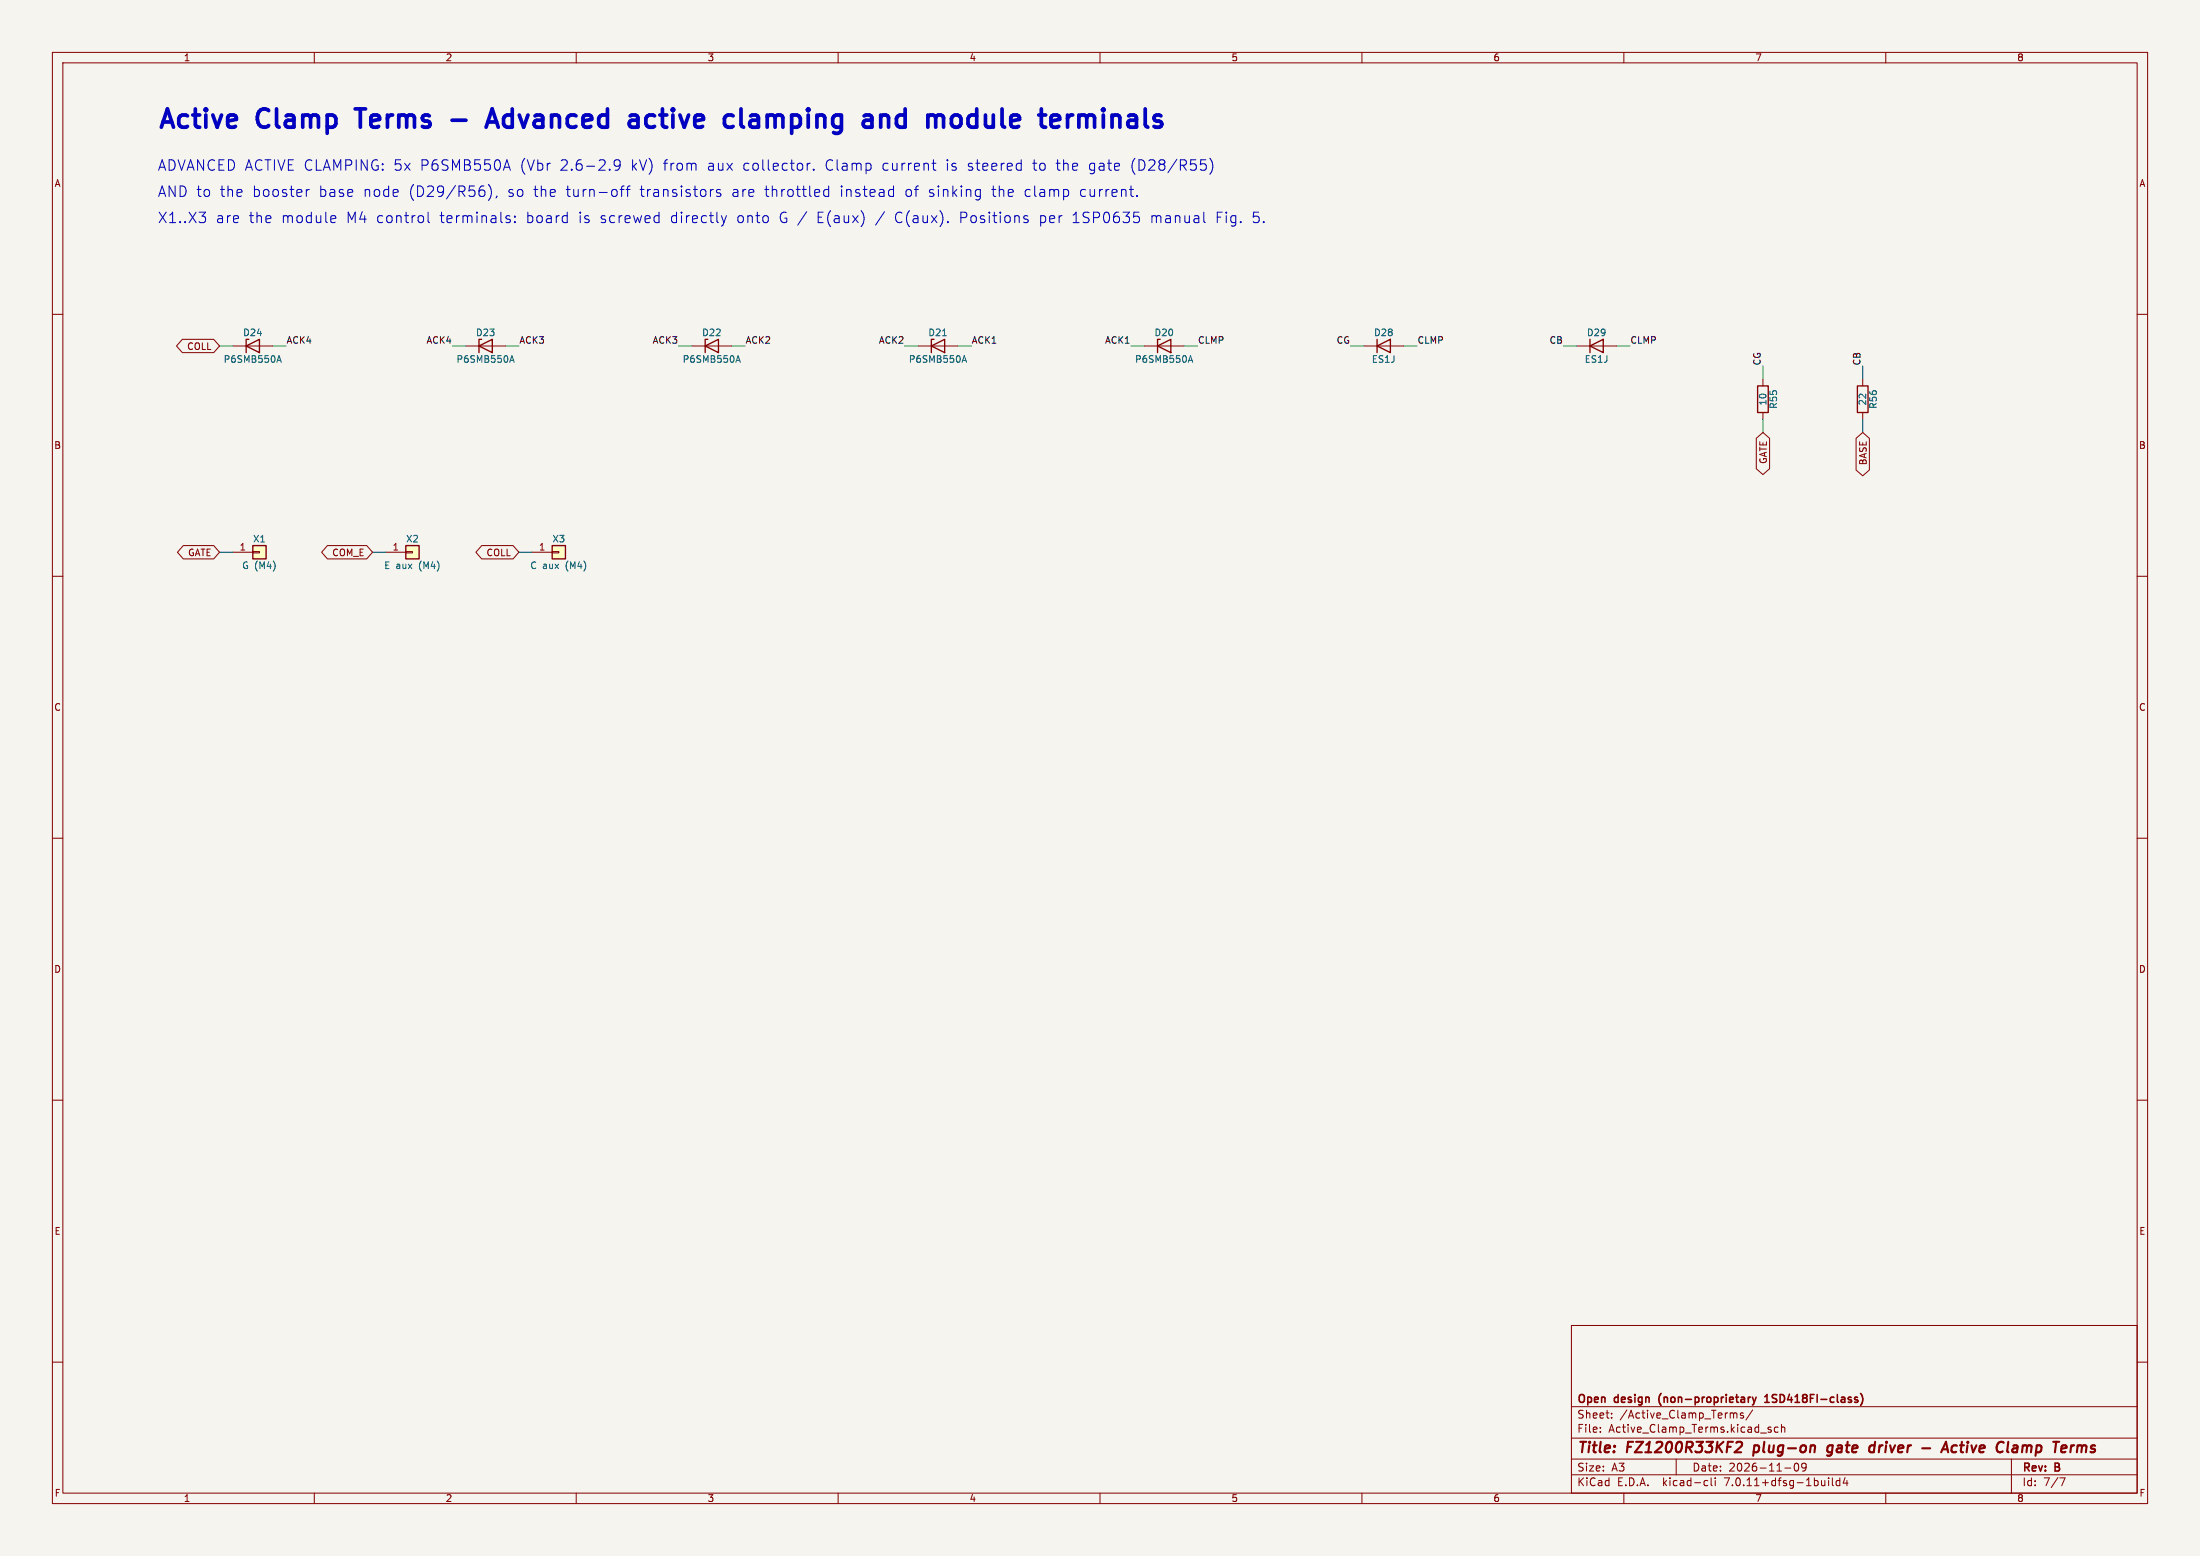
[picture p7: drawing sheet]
<svg xmlns="http://www.w3.org/2000/svg" width="420mm" height="297mm" viewBox="0 0 420 297" stroke-linecap="round" stroke-linejoin="round" font-family="sans-serif">
<path d="M0 0h420v297h-420z" fill="#f5f4ef" stroke="#f5f4ef" stroke-width=".19"/>
<g fill="none" stroke="#840000" stroke-width=".19">
<path d="M10 10h400v277h-400zM12 12h396v273h-396zM60 10v2M110 10v2M160 10v2M210 10v2M260 10v2M310 10v2M360 10v2M10 60h2M408 60h2M34.8 64.8h6l1.1 1.2-1.1 1.3h-6l-1.1-1.3z"/>
<path d="M44.4 66h7.7M88.9 66h7.6M132.1 66h7.6M175.3 66h7.6M218.4 66h7.7M260.3 66h7.7M301 66h7.6M336.5 72.4v1.3M336.5 78.7v1.3M355.6 72.4v1.3M355.6 78.7v1.3M335.3 83.7l1.2-1.1 1.3 1.1v5.8l-1.3 1.1-1.2-1.1z"/>
<path d="M354.3 83.7l1.3-1.1 1.3 1.1v6l-1.3 1.1-1.3-1.1zM10 110h2M35 104.1h5.8l1.1 1.3-1.1 1.3h-5.8l-1.1-1.3zM44.4 105.4h3.9M48.3 105.3h1.2v.2h-1.2zM62.5 104.1h7.5l1.1 1.3-1.1 1.3h-7.5l-1.1-1.3zM73.7 105.4h3.8M77.5 105.3h1.2v.2h-1.2zM92 104.1h5.9l1.2 1.3-1.2 1.3h-5.9l-1.2-1.3zM101.6 105.4h3.8M105.4 105.3h1.3v.2h-1.3zM408 110h2"/>
<path d="M10 160h2M408 160h2M10 210h2M408 210h2M10 260h2M300 253h108v32h-108zM408 260h2M300 278.5h108M300 274.5h108M300 268.5h108M305.5 273.2v.2M305.5 272.5v.1"/>
<path d="M307.7 270.5v.2M307.7 269.8v.1M320 278.5v3M331 269.8h.5l.1 .9M332.8 269.8l-.4-.1-.2 .2 .1 .2 .5 .2v.3h-.6M334.6 269.1l-1.3 1.9M338.1 272.5l-.4-.1-.2 .2 .1 .2 .5 .2v.3h-.6M339.4 272.5l-.4-.1-.3 .3 .2 .6h.5M340.1 272.5l.2-.1 .4 .1v.9M340.1 271.9v1.5M342.7 279.4a.81 .81 0 0 0 .3 1.4l.2-.2 .2-.4-.2-.8M344 279.4l-.1 .5 .2 .2 .4 .1 .3-.3"/>
<path d="M344.7 279.4a.99 .99 0 0 1-.3 1.4h-.3M384 278.5v6.5M60 285v2M110 285v2M160 285v2M210 285v2M260 285v2M300 281.5h108M310 285v2M325.6 282.6l.4 .1M326 283.5l-.4 .1M326.7 282.1v1.3l.2 .2"/>
<path d="M327.4 282.1v.1M327.4 282.6v1M340.7 280.2h1.2M349.1 282.1v.1M349.1 282.6v1M349.8 282.1v1.3l.2 .2M351.2 282.7l-.4-.1-.3 .3 .2 .6h.5M351.2 282.1v1.5M352.2 282l-.3 1.1h.9M352.6 282.6v1M360 285v2M393.2 282.1h1l-.6 1.5"/>
</g>
<g fill="none" stroke="#840000" stroke-width=".4">
<path d="M331.6 275.3l.7-.1 .2 .2 .1 .4-.2 .3-1.3 1.1h1.3M334.9 275.9l-.2 2M349.7 277.5a.6 .6 0 0 1-.9 .3M349.7 275.9a.66 .66 0 0 0-.8 .4l-.1 .5 .2 .3h.7M357.3 275.9l.6 .1M357.7 277.1l-.6 .1M358 275.2l-.3 2M367 276.4h1.5M370.6 277.2l.9-2 .4 2M373.6 276a.66 .66 0 0 0-1 .3l-.1 .5 .2 .3h.7M384.2 277.1h.9M384.3 276h.8l-.1 1.2"/>
<path d="M385.2 276.3l-.9 .2M396 275.9l-.4 .1M396.6 275.9l-.1 1.3M397.2 275.9l-.6 .2"/>
</g>
<path d="M334.5 266.7l.4 1M334.9 267.7l-.4 .5M335.3 266.7l-.4 1M336.9 267.7h.9M336.9 266.6l.4-.4v1.5M355.2 266a1.72 1.72 0 0 1 0 2.3" fill="none" stroke="#840000" stroke-width=".3"/>
<g fill="none" stroke="#840000" stroke-width=".25">
<path d="M47 66l2.5-1.2v2.5zM47.5 64.8h-.5v2.5M91.4 66l2.6-1.2v2.5zM91.9 64.8h-.5v2.5M134.6 66l2.6-1.2v2.5zM135.1 64.8h-.5v2.5M177.8 66l2.5-1.2v2.5zM178.3 64.8h-.5v2.5M221 66l2.5-1.2v2.5zM221.5 64.8h-.5v2.5M262.9 66l2.5-1.2v2.5zM262.9 64.8v2.5"/>
<path d="M303.5 66l2.6-1.2v2.5zM303.5 64.8v2.5M335.5 73.7h2.1v5h-2.1zM354.6 73.7h2v5h-2zM48.3 104.1h2.5v2.6h-2.5zM77.5 104.1h2.5v2.6h-2.5zM105.4 104.1h2.5v2.6h-2.5z"/>
</g>
<path d="M53 68.8h.6M53.3 67.9l.4 1.3M97.4 68.8h.6M97.7 67.9l.5 1.3M140.6 68.8h.6M140.9 67.9l.4 1.3M179.9 64.1h.8M183.8 68.8h.6M184.1 67.9l.4 1.3M227 68.8h.6M227.3 67.9l.4 1.3" fill="none" stroke="#006464" stroke-width=".19"/>
<g fill="#ffffc2" stroke="#ffffc2" stroke-width=".19">
<path d="M77.5 104.1h2.5v2.6h-2.5z"/>
<path d="M105.4 104.1h2.5v2.6h-2.5z"/>
<path d="M48.3 104.1h2.5v2.6h-2.5z"/>
</g>
<g fill="none" stroke="#0000c2" stroke-width=".7">
<path d="M67.8 20.8h2M86.3 23h2.7M92.8 24.3l1.2-3.5 1.1 3.5M93.1 23.3h1.7M124.6 22h-.6l-.4 .1-.3 .5v1l.2 .4 .5 .3h.6M141.5 20.8v3l.1 .3 .4 .2M144.3 22h-.7l-.3 .1M144.5 23h-.9a.69 .69 0 0 0-.5 .6 .69 .69 0 0 0 .5 .7h.9M168.3 22.1l.3-.1h.5l.4 .1 .1 .4v1.8M172.5 22h-.7l-.3 .1-.4 .5v1l.2 .4 .5 .3h.7M186.1 22h-.6l-.4 .1-.3 .5v1l.2 .4 .5 .3h.6M206 22.3a.87 .87 0 0 1 1.5 .2"/>
<path d="M206 22v2.3M207.5 22.5v1.8M208.5 22h-.5l-.4 .1-.1 .4"/>
</g>
<g fill="none" stroke="#0000c2" stroke-width=".19">
<path d="M58.5 36.2v1.3M59.1 36.2l-.4 .1-.2 .2M92.5 36.4v.9M93.2 35.2a2.29 2.29 0 0 1 0 3.1M94.9 37.4l-.2 .4M96.3 31.9h.9M96.8 30.5l.6 2M118.4 36.2h.7M118.4 31.4l-.4 .3-.6-.1-.2-.2v-.5l.2-.3 .6-.1 .3 .2a1.32 1.32 0 0 1-.5 1.8h-.4M119.1 35.5l-.3 .1-.1 .2v1.7M119.5 36.2h.8M120.3 35.5l-.4 .1-.1 .2v1.7"/>
<path d="M137.5 36.3l-.4-.1-.3 .2 .1 .3 .6 .2v.5l-.2 .1-.5-.1M154.1 31.2v1.3M154.7 31.2l-.4 .1-.2 .2M155.3 32.3v.2M157.2 37.1l.4 .4 .6-.1M158.2 36.3l-.6-.1-.4 .3M158.2 35.5v2M177.9 31.2h.8M178.3 32.4l.4 .1M217.1 37.3v.2M229.2 30.5h1M230.1 31.4l.2 .2v.5l-.2 .3"/>
<path d="M231 30.2a2.29 2.29 0 0 1 0 3.1M38 40.5h1.2l-.6 .8M39.1 41.5v.8M63.4 41.2l.6 .1 .1 .3-1 .2M64 42.4l-.6 .1M81.7 40.5v1.7l.3 .3M96.9 41.8l.4 .1 .1 .3-.3 .3h-.3M96.9 41.2l.4 .1M98.3 42.3v.2M98.3 41.3v.2M137.7 41.2l.5 1.3M138.2 42.5l-.2 .5"/>
<path d="M138.7 41.2l-.5 1.3M196 41.8l.3 .3-.1 .3-.2 .1M196 41.2l.2 .1"/>
</g>
<g fill="none" stroke="#009600" stroke-width=".19">
<path d="M41.9 66h2.5M52.1 66h2.5M86.4 66h2.5M96.5 66h2.6M129.5 66h2.6M139.7 66h2.5M172.7 66h2.6M182.9 66h2.5M215.9 66h2.5M226.1 66h2.5M257.8 66h2.5M268 66h2.5"/>
<path d="M298.4 66h2.6M308.6 66h2.5M336.5 69.9v2.5M355.6 69.9v2.5M336.5 80v2.6M355.6 80v2.6M41.9 105.4h2.5M71.1 105.4h2.6M99.1 105.4h2.5"/>
</g>
<g font-size="4.9" fill="#0000c2">
<text x="30" y="24.7">Active</text>
<text x="49.4" y="24.7">Clamp</text>
<text x="69.8" y="24.7">Terms</text>
<text x="97.6" y="24.7">Advanced</text>
<text x="126" y="24.7">active</text>
<text x="145.6" y="24.7">clamping</text>
<text x="173.5" y="24.7">and</text>
<text x="187" y="24.7">module</text>
<text x="210.1" y="24.7">terminals</text>
</g>
<g font-size="2.8" fill="#0000c2">
<text x="30" y="32.8">ADVANCED ACTIVE CLAMPING: 5x</text>
<text x="80.2" y="32.8">P6SMB550A</text>
<text x="99.3" y="32.8">(Vbr</text>
<text x="107" y="32.8">2.6-2.9</text>
<text x="120.6" y="32.8">kV)</text>
<text x="126.8" y="32.8">from</text>
<text x="135.3" y="32.8">aux</text>
<text x="142.1" y="32.8">collector.</text>
<text x="157.9" y="32.8">Clamp</text>
<text x="168.8" y="32.8">current</text>
<text x="181" y="32.8">is</text>
<text x="185.2" y="32.8">steered</text>
<text x="197.7" y="32.8">to</text>
<text x="202.2" y="32.8">the</text>
<text x="208.5" y="32.8">gate</text>
<text x="216.6" y="32.8">(D28/R55)</text>
<text x="30" y="37.7">AND to</text>
<text x="41.9" y="37.7">the</text>
<text x="48.2" y="37.7">booster</text>
<text x="60.9" y="37.7">base</text>
<text x="69.4" y="37.7">node</text>
<text x="78.2" y="37.7">(D29/R56),</text>
<text x="97.1" y="37.7">so</text>
<text x="102.1" y="37.7">the</text>
<text x="108.3" y="37.7">turn-off</text>
<text x="122.5" y="37.7">transistors</text>
<text x="140.1" y="37.7">are</text>
<text x="146.4" y="37.7">throttled</text>
<text x="160.8" y="37.7">instead</text>
<text x="173.3" y="37.7">of</text>
<text x="177.8" y="37.7">sinking</text>
<text x="190" y="37.7">the</text>
<text x="196.2" y="37.7">clamp</text>
<text x="206.8" y="37.7">current.</text>
<text x="30" y="42.8">X1..X3</text>
<text x="41.1" y="42.8">are</text>
<text x="47.4" y="42.8">the</text>
<text x="53.7" y="42.8">module</text>
<text x="66.1" y="42.8">M4 control</text>
<text x="84.1" y="42.8">terminals:</text>
<text x="100.6" y="42.8">board</text>
<text x="110.6" y="42.8">is</text>
<text x="114.8" y="42.8">screwed</text>
<text x="128.3" y="42.8">directly</text>
<text x="141" y="42.8">onto</text>
<text x="149.2" y="42.8">G /</text>
<text x="156.4" y="42.8">E(aux)</text>
<text x="167.7" y="42.8">/</text>
<text x="171.4" y="42.8">C(aux).</text>
<text x="183.8" y="42.8">Positions</text>
<text x="199.1" y="42.8">per</text>
<text x="205.5" y="42.8">1SP0635</text>
<text x="220.5" y="42.8">manual</text>
<text x="233" y="42.8">Fig.</text>
<text x="240" y="42.8">5.</text>
</g>
<g font-size="2.8" fill="#840000">
<text x="301" y="277.9">Title:</text>
<text x="310.6" y="277.9">FZ1200R33KF2</text>
<text x="335.6" y="277.9">plug-on</text>
<text x="350.5" y="277.9">gate</text>
<text x="359.3" y="277.9">driver</text>
<text x="370.1" y="277.9">-</text>
<text x="374.9" y="277.9">Active</text>
<text x="386" y="277.9">Clamp</text>
<text x="397.7" y="277.9">Terms</text>
</g>
<g font-size="2.1" fill="#840000">
<text x="301" y="268.2">Open</text>
<text x="308.3" y="268.2">design</text>
<text x="317.3" y="268.2">(non-proprietary</text>
<text x="338.2" y="268.2">1SD418FI-class)</text>
<text x="301" y="273.7">File:</text>
<text x="301" y="271">Sheet:</text>
<text x="307.1" y="273.7">Active_Clamp_Terms.kicad_sch</text>
<text x="309.2" y="271">/Active_Clamp_Terms/</text>
<text x="301" y="281.1">Size:</text>
<text x="307.6" y="281.1">A3</text>
<text x="323" y="281.1">Date:</text>
<text x="330" y="281.1">2026-11-09</text>
<text x="386" y="281.3">Rev:</text>
<text x="392.4" y="281.3">B</text>
<text x="301" y="283.9">KiCad</text>
<text x="308.7" y="283.9">E.D.A.</text>
<text x="317.6" y="283.9">kicad-cli</text>
<text x="329.5" y="283.9">7.0.11+dfsg-1build4</text>
<text x="386" y="283.9">Id:</text>
<text x="390.1" y="283.9">7/7</text>
</g>
<g font-size="1.8" fill="#840000">
<text x="35" y="11.9">1</text>
<text x="85" y="11.9">2</text>
<text x="135" y="11.9">3</text>
<text x="185" y="11.9">4</text>
<text x="235" y="11.9">5</text>
<text x="285" y="11.9">6</text>
<text x="335" y="11.9">7</text>
<text x="385" y="11.9">8</text>
<text x="10.3" y="35.9">A</text>
<text x="408.3" y="35.9">A</text>
<text x="35.6" y="67">COLL</text>
<text x="10.3" y="85.9">B</text>
<text x="337.5" y="88.7" transform="rotate(-90 337.5 88.7)">GATE</text>
<text x="356.6" y="88.9" transform="rotate(-90 356.6 88.9)">BASE</text>
<text x="408.2" y="85.9">B</text>
<text x="35.8" y="106.4">GATE</text>
<text x="63.3" y="106.4">COM_E</text>
<text x="92.8" y="106.4">COLL</text>
<text x="10.3" y="135.9">C</text>
<text x="408.2" y="135.9">C</text>
<text x="10.3" y="185.9">D</text>
<text x="408.2" y="185.9">D</text>
<text x="10.3" y="235.9">E</text>
<text x="408.3" y="235.9">E</text>
<text x="10.3" y="285.9">F</text>
<text x="35" y="286.9">1</text>
<text x="85" y="286.9">2</text>
<text x="135" y="286.9">3</text>
<text x="185" y="286.9">4</text>
<text x="235" y="286.9">5</text>
<text x="285" y="286.9">6</text>
<text x="335" y="286.9">7</text>
<text x="385" y="286.9">8</text>
<text x="408.3" y="285.9">F</text>
</g>
<g font-size="1.8" fill="#006464">
<text x="46.3" y="64.4">D24</text>
<text x="90.8" y="64.4">D23</text>
<text x="133.9" y="64.4">D22</text>
<text x="177.1" y="64.4">D21</text>
<text x="220.3" y="64.4">D20</text>
<text x="262.2" y="64.4">D28</text>
<text x="302.9" y="64.4">D29</text>
<text x="42.6" y="69.4">P6SMB550A</text>
<text x="87" y="69.4">P6SMB550A</text>
<text x="130.2" y="69.4">P6SMB550A</text>
<text x="173.4" y="69.4">P6SMB550A</text>
<text x="216.6" y="69.4">P6SMB550A</text>
<text x="261.8" y="69.4">ES1J</text>
<text x="302.4" y="69.4">ES1J</text>
<text x="337.4" y="77.5" transform="rotate(-90 337.4 77.5)">10</text>
<text x="356.5" y="77.5" transform="rotate(-90 356.5 77.5)">22</text>
<text x="339.4" y="78.1" transform="rotate(-90 339.4 78.1)">R55</text>
<text x="358.5" y="78.1" transform="rotate(-90 358.5 78.1)">R56</text>
<text x="48.2" y="103.7">X1</text>
<text x="77.4" y="103.7">X2</text>
<text x="105.4" y="103.7">X3</text>
<text x="46.1" y="108.8">G (M4)</text>
<text x="73.3" y="108.8">E aux</text>
<text x="80.1" y="108.8">(M4)</text>
<text x="101.1" y="108.8">C aux</text>
<text x="108.1" y="108.8">(M4)</text>
</g>
<g font-size="1.8" fill="#0f0f0f">
<text x="54.6" y="65.7">ACK4</text>
<text x="81.3" y="65.7">ACK4</text>
<text x="99.1" y="65.7">ACK3</text>
<text x="124.5" y="65.7">ACK3</text>
<text x="142.2" y="65.7">ACK2</text>
<text x="167.7" y="65.7">ACK2</text>
<text x="185.4" y="65.7">ACK1</text>
<text x="210.9" y="65.7">ACK1</text>
<text x="228.6" y="65.7">CLMP</text>
<text x="255.1" y="65.7">CG</text>
<text x="270.5" y="65.7">CLMP</text>
<text x="295.7" y="65.7">CB</text>
<text x="311.1" y="65.7">CLMP</text>
<text x="336.2" y="69.8" transform="rotate(-90 336.2 69.8)">CG</text>
<text x="355.2" y="69.8" transform="rotate(-90 355.2 69.8)">CB</text>
</g>
<g font-size="1.8" fill="#a90000">
<text x="45.6" y="105.2">1</text>
<text x="74.9" y="105.2">1</text>
<text x="102.8" y="105.2">1</text>
</g>
</svg>
